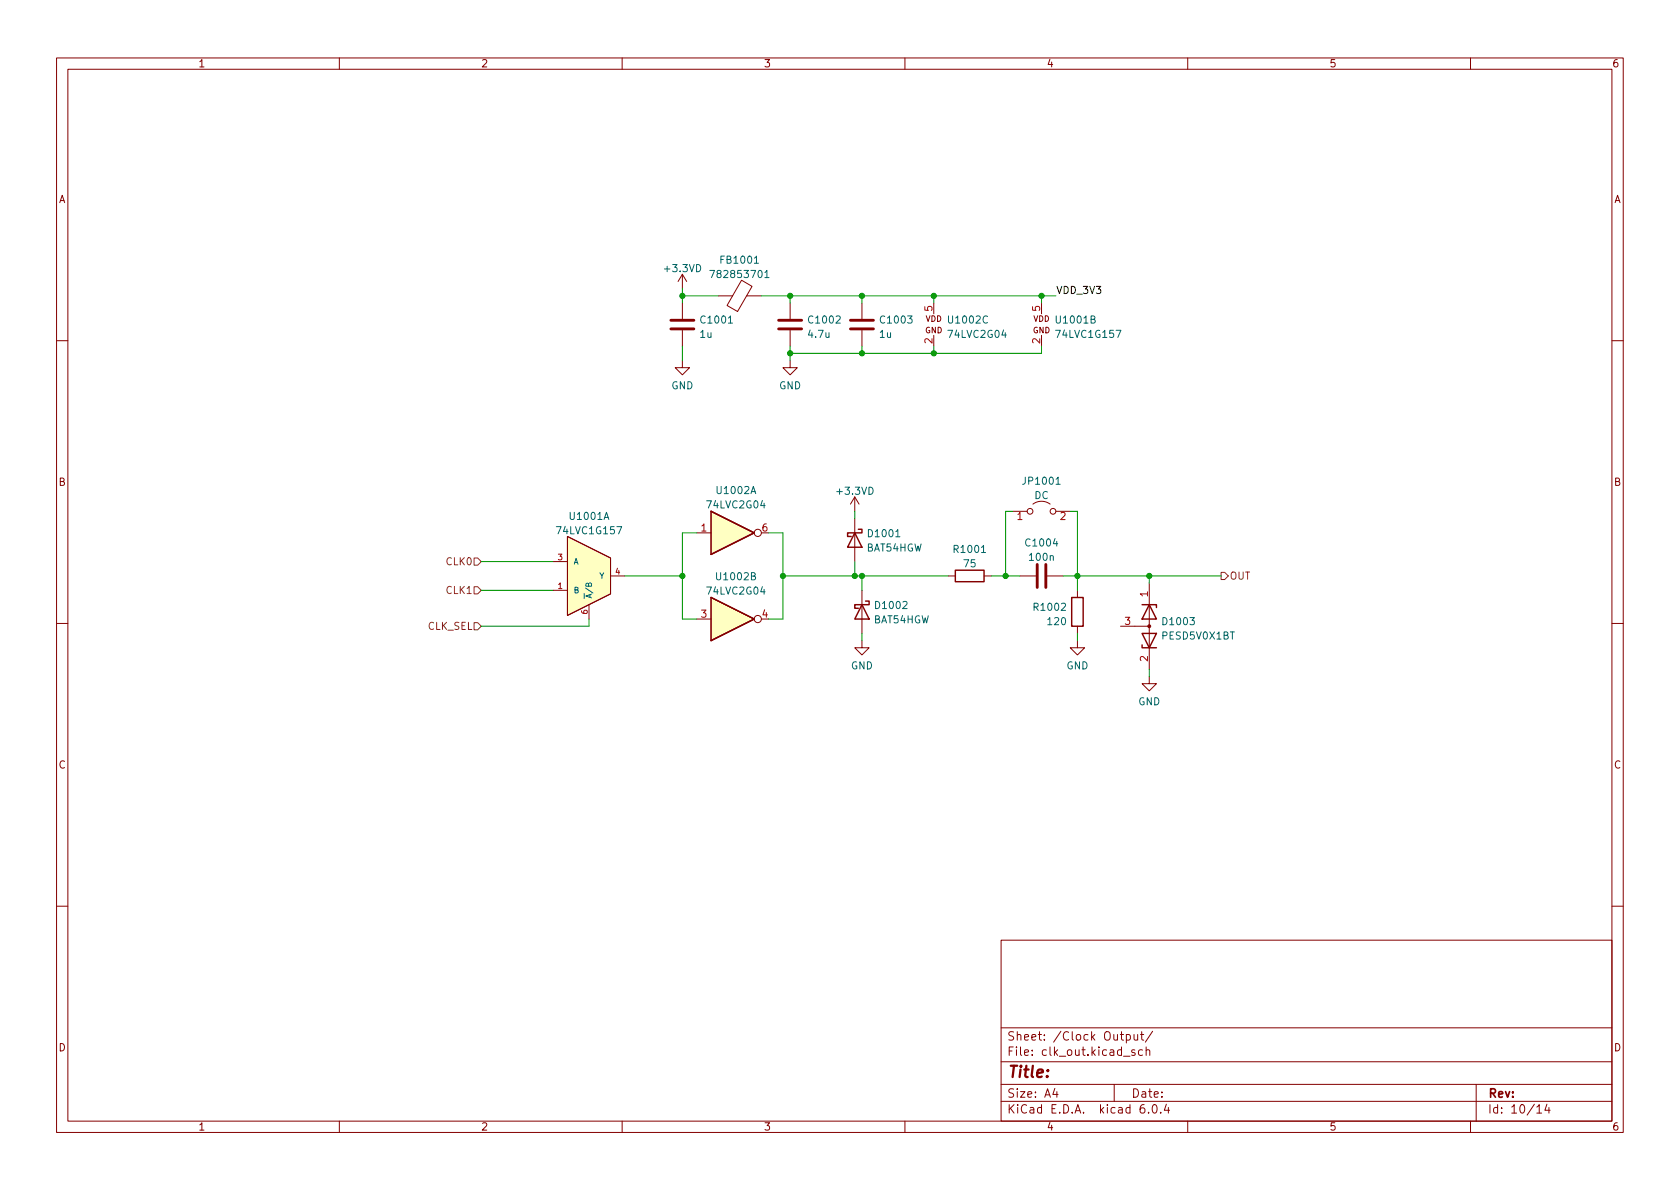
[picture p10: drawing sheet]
<svg xmlns="http://www.w3.org/2000/svg" width="297mm" height="210mm" viewBox="0 0 297 210" stroke-linecap="round" stroke-linejoin="round" font-family="sans-serif">
<g fill="none" stroke="#840000" stroke-width=".18">
<path d="M10 10.2h277v190.1h-277zM12 12.2h273v186.1h-273zM60 10.2v2M110 10.2v2M160 10.2v2M210 10.2v2M260 10.2v2M120.6 48.5v2.5M120.6 53.6v2.8M120.6 58.4v2.8M120.6 48.5l-.7 1.3M120.6 48.5l.8 1.3"/>
<path d="M127 52.3h2.5M131.1 49.5l1.9 1.1-2.6 4.5-1.9-1.1zM132 52.3h2.6M139.7 53.6v2.8M139.7 58.4v2.8M152.4 53.6v2.8M152.4 58.4v2.8M10 60.2h2M120.6 63.7v1.3h1.3l-1.3 1.3-1.2-1.3h1.2M139.7 63.7v1.3h1.3l-1.3 1.3-1.3-1.3h1.3M285 60.2h2M97.8 99.3h2.5"/>
<path d="M100.3 94.9l7.6 3.8v6.3l-7.6 3.8zM123.2 94.2h2.5M151.1 87.9l-.7 1.2M151.1 87.9v2.5M151.1 91.7v7.6M151.1 87.9l.8 1.2M179.1 90.4h2.5M182.6 89.1a2.54 2.54 0 0 1 3.1 0M186.7 90.4h2.5M10 110.2h2M97.8 104.4h2.5M104.1 106.9v2.6"/>
<path d="M107.9 101.8h2.6M123.2 109.5h2.5M152.4 113.3v1.2h1.3l-1.3 1.3-1.3-1.3h1.3M152.4 104.4v7.6M167.6 101.8h1.3M174 101.8h1.3M180.3 101.8h2.8M185.2 101.8h2.8M190.5 113.3v1.2h1.3l-1.3 1.3-1.3-1.3h1.3M190.5 104.4v1.3M190.5 110.7v1.3M198.1 110.7h5.1"/>
<path d="M203.2 119.6v1.3h1.3l-1.3 1.3-1.3-1.3h1.3M203.2 103.1v3.8M203.2 107.2v11.2M285 110.2h2M10 160.2h2M177 166.3h108v32h-108zM285 160.2h2M60 198.3v2M110 198.3v2M160 198.3v2M177 194.8h108M177 191.8h108"/>
<path d="M177 187.8h108M177 181.8h108M186.5 192.5l-.4 1h1M186.9 193v1M197 191.8v3M198.1 182.9h.5M198.3 182.4v1.3l.3 .2M198.6 186.8h1.2M199.1 183l.5-.1 .3 .3v.4l-.2 .3h-.6M199.1 182.9v1.5M200.5 182.9l.1 1h.3l.2-.1M200.6 185.7l-.3-.1-.2 .2v.3l.5 .1v.4h-.5"/>
<path d="M201.1 182.9v1M201.6 182.9h.6M201.9 182.4v1.3l.3 .2M202 185.7l-.4-.1-.3 .3v.4l.1 .3h.6M202.3 195.3a.59 .59 0 0 0-.7 .7v.5l.1 .3h.4l.3-.1v-.5l-.1-.2-.4-.1-.3 .3M202.6 185.8l.3-.2 .3 .1 .1 .9M202.6 185.1v1.5M203.1 196.7v.1M203.8 182.4l-1.3 1.9M203.9 195.4l.2-.1a.81 .81 0 0 1 .6 .7 .81 .81 0 0 1-.3 .8h-.2a.81 .81 0 0 1-.6-.6 .81 .81 0 0 1 .3-.8zM205.2 196.7v.1M206.2 195.3l-.3 1h.9"/>
<path d="M206.6 195.8v1M210 198.3v2M260 198.3v2M261 191.8v6.5M271.7 195.8l.5-.5v1.5M271.7 196.8h.9M273.5 195.3l-.4 1h1M273.9 195.8v1"/>
<circle cx="134" cy="94.2" r=".63"/>
<circle cx="182.1" cy="90.4" r=".51"/>
<circle cx="186.2" cy="90.4" r=".51"/>
<circle cx="134" cy="109.5" r=".63"/>
</g>
<g fill="#ffffc2" stroke="#ffffc2" stroke-width=".18">
<path d="M125.7 105.7v7.6z"/>
<path d="M125.7 105.7l7.6 3.8-7.6 3.8z"/>
<path d="M125.7 90.4v7.6z"/>
<path d="M125.7 90.4l7.6 3.8-7.6 3.8z"/>
<path d="M100.3 94.9l7.6 3.8v6.3l-7.6 3.8z"/>
</g>
<g fill="none" stroke="#840000" stroke-width=".25">
<path d="M125.7 90.4v7.6zM125.7 90.4l7.6 3.8-7.6 3.8M151.1 94.2l1.3 2.6h-2.5zM151.8 93.6h.6v.6h-2.5v.7h.6M125.7 105.7v7.6zM125.7 105.7l7.6 3.8-7.6 3.8M152.4 106.9l1.3 2.6h-2.6zM153 106.3h.7v.6h-2.6v.7h.7M168.9 100.8h5.1v2.1h-5.1zM189.5 105.7h2v5h-2zM201.9 106.9h2.6v.5M201.9 114v.5h2.6"/>
<path d="M201.9 112h2.6l-1.3 2.5zM203.2 106.9l1.3 2.6h-2.6z"/>
</g>
<path d="M118.6 56.6h4.1M118.6 58.2h4.1M137.7 56.6h4M137.7 58.2h4M150.4 56.6h4M150.4 58.2h4M183.4 99.8v4.1M184.9 99.8v4.1" fill="none" stroke="#840000" stroke-width=".51"/>
<path d="M125.5 47.8h.8l-.5 1.3M133.4 46.6h.7M135.2 48.2l.4-.4v1.3M135.2 49.1h.8M186.7 85.6h.7" fill="none" stroke="#006464" stroke-width=".18"/>
<circle cx="203.2" cy="110.7" r=".25" fill="#840000" stroke="#840000" stroke-width=".18"/>
<path d="M83.8 98.7h.7l.6 .6-.6 .6h-.7zM83.8 110.1h.7l.6 .6-.6 .7h-.7zM83.8 103.8h.7l.6 .6-.6 .6h-.7zM215.9 101.2h.6l.7 .6-.7 .7h-.6z" fill="none" stroke="#725600" stroke-width=".18"/>
<g fill="none" stroke="#009600" stroke-width=".18">
<path d="M120.6 52.3h6.4M120.6 51v2.6M134.6 52.3h52.1M139.7 52.3v1.3M152.4 52.3v1.3M165.1 52.3v1.3M184.1 52.3v1.3M120.6 61.2v2.5M139.7 61.2v2.5M152.4 61.2v1.3M165.1 61.2v1.3M184.1 61.2v1.3h-44.4"/>
<path d="M85.1 99.3h12.7M123.2 94.2h-2.6v15.3h2.6M135.9 94.2h2.5v15.3h-2.5M151.1 90.4v1.3M151.1 99.3v2.5M179.1 90.4h-1.3v11.4M189.2 90.4h1.3v14M85.1 104.4h12.7M104.1 109.5v1.2h-19M110.5 101.8h10.1M138.4 101.8h29.2M152.4 101.8v2.6"/>
<path d="M152.4 112v1.3M175.3 101.8h5M188 101.8h27.9M190.5 112v1.3M203.2 101.8v1.3M203.2 118.4v1.2"/>
</g>
<g fill="#009600" stroke="#009600" stroke-width=".18">
<circle cx="190.5" cy="101.8" r=".46"/>
<circle cx="184.1" cy="52.3" r=".46"/>
<circle cx="177.8" cy="101.8" r=".46"/>
<circle cx="203.2" cy="101.8" r=".46"/>
<circle cx="152.4" cy="101.8" r=".46"/>
<circle cx="165.1" cy="52.3" r=".46"/>
<circle cx="120.6" cy="52.3" r=".46"/>
<circle cx="152.4" cy="62.5" r=".46"/>
<circle cx="165.1" cy="62.5" r=".46"/>
<circle cx="152.4" cy="52.3" r=".46"/>
<circle cx="139.7" cy="52.3" r=".46"/>
<circle cx="139.7" cy="62.5" r=".46"/>
<circle cx="151.1" cy="101.8" r=".46"/>
<circle cx="120.6" cy="101.8" r=".46"/>
<circle cx="138.4" cy="101.8" r=".46"/>
</g>
<text font-size="2.8" fill="#840000" x="178" y="190.6">Title:</text>
<g font-size="2.1" fill="#840000">
<text x="178" y="184">Sheet: /Clock Output/</text>
<text x="178" y="186.7">File: clk_out.kicad_sch</text>
<text x="178" y="196.9">KiCad E.D.A. kicad 6.0.4</text>
<text x="178" y="194.1">Size: A4</text>
<text x="200" y="194.1">Date:</text>
<text x="263" y="194.1">Rev:</text>
<text x="263" y="196.9">Id: 10/14</text>
</g>
<g font-size="1.8" fill="#840000">
<text x="35" y="11.9">1</text>
<text x="85" y="11.9">2</text>
<text x="135" y="11.9">3</text>
<text x="185" y="11.9">4</text>
<text x="235" y="11.9">5</text>
<text x="285" y="11.9">6</text>
<text x="10.3" y="35.9">A</text>
<text x="285.3" y="35.9">A</text>
<text x="10.3" y="85.9">B</text>
<text x="285.3" y="85.9">B</text>
<text x="10.3" y="135.9">C</text>
<text x="285.3" y="135.9">C</text>
<text x="10.3" y="185.9">D</text>
<text x="285.3" y="185.9">D</text>
<text x="35" y="199.9">1</text>
<text x="85" y="199.9">2</text>
<text x="135" y="199.9">3</text>
<text x="185" y="199.9">4</text>
<text x="235" y="199.9">5</text>
<text x="285" y="199.9">6</text>
</g>
<g font-size="1.8" fill="#006464">
<text x="127.6" y="46.6">FB1001</text>
<text x="117.7" y="48.1">+3.3VD</text>
<text x="126.3" y="49.1">782853701</text>
<text x="123.8" y="59.7">1u</text>
<text x="124.1" y="57.2">C1001</text>
<text x="143" y="59.7">4.7u</text>
<text x="143.1" y="57.2">C1002</text>
<text x="155.5" y="59.7">1u</text>
<text x="155.8" y="57.2">C1003</text>
<text x="167.8" y="59.7">74LVC2G04</text>
<text x="167.9" y="57.2">U1002C</text>
<text x="186.9" y="57.2">U1001B</text>
<text x="187" y="59.7">74LVC1G157</text>
<text x="118.7" y="68.8">GND</text>
<text x="137.7" y="68.8">GND</text>
<text x="125.2" y="89.9">74LVC2G04</text>
<text x="126.9" y="87.4">U1002A</text>
<text x="148.2" y="87.5">+3.3VD</text>
<text x="181.1" y="85.7">JP1001</text>
<text x="182.9" y="88.2">DC</text>
<text x="98.7" y="94.5">74LVC1G157</text>
<text x="100.9" y="91.9">U1001A</text>
<text x="153.7" y="95">D1001</text>
<text x="153.2" y="97.5">BAT54HGW</text>
<text x="168.8" y="97.8">R1001</text>
<text x="170.5" y="100.3">75</text>
<text x="181.5" y="96.6">C1004</text>
<text x="182.1" y="99.2">100n</text>
<text x="125.2" y="105.1">74LVC2G04</text>
<text x="126.9" y="102.6">U1002B</text>
<text x="155" y="107.7">D1002</text>
<text x="183" y="108">R1002</text>
<text x="154.4" y="110.2">BAT54HGW</text>
<text x="185.4" y="110.5">120</text>
<text x="205.6" y="113.1">PESD5V0X1BT</text>
<text x="205.8" y="110.5">D1003</text>
<text x="150.4" y="118.4">GND</text>
<text x="188.5" y="118.4">GND</text>
<text x="201.2" y="124.7">GND</text>
</g>
<text font-size="1.8" fill="#0f0f0f" x="186.7" y="52">VDD_3V3</text>
<g font-size="1.8" fill="#a90000">
<text x="164.8" y="55" transform="rotate(-90 164.8 55)">5</text>
<text x="183.9" y="55" transform="rotate(-90 183.9 55)">5</text>
<text x="164.8" y="60.7" transform="rotate(-90 164.8 60.7)">2</text>
<text x="183.9" y="60.7" transform="rotate(-90 183.9 60.7)">2</text>
<text x="124" y="94">1</text>
<text x="134.8" y="94">6</text>
<text x="179.8" y="91.9">1</text>
<text x="187.5" y="91.9">2</text>
<text x="202.9" y="105.5" transform="rotate(-90 202.9 105.5)">1</text>
<text x="124" y="109.2">3</text>
<text x="134.8" y="109.2">4</text>
<text x="198.9" y="110.5">3</text>
<text x="202.9" y="116.9" transform="rotate(-90 202.9 116.9)">2</text>
</g>
<g font-size="1.8" fill="#725600">
<text x="79" y="99.9">CLK0</text>
<text x="79" y="105">CLK1</text>
<text x="217.4" y="102.5">OUT</text>
<text x="75.6" y="111.4">CLK_SEL</text>
</g>
<g font-size="1.4" fill="#840000">
<text x="163.6" y="58.9">GND</text>
<text x="163.6" y="56.9">VDD</text>
<text x="182.6" y="58.9">GND</text>
<text x="182.7" y="56.9">VDD</text>
</g>
<g font-size="1.4" fill="#a90000">
<text x="98.7" y="99.1">3</text>
<text x="108.8" y="101.6">4</text>
<text x="98.7" y="104.1">1</text>
<text x="103.9" y="108.6" transform="rotate(-90 103.9 108.6)">6</text>
</g>
<g font-size="1.4" fill="#006464">
<text x="101.3" y="99.8">A</text>
<text x="101.3" y="104.9">B</text>
<text x="104.6" y="105.9" transform="rotate(-90 104.6 105.9)">~{A}/B</text>
<text x="106" y="102.4">Y</text>
</g>
</svg>
